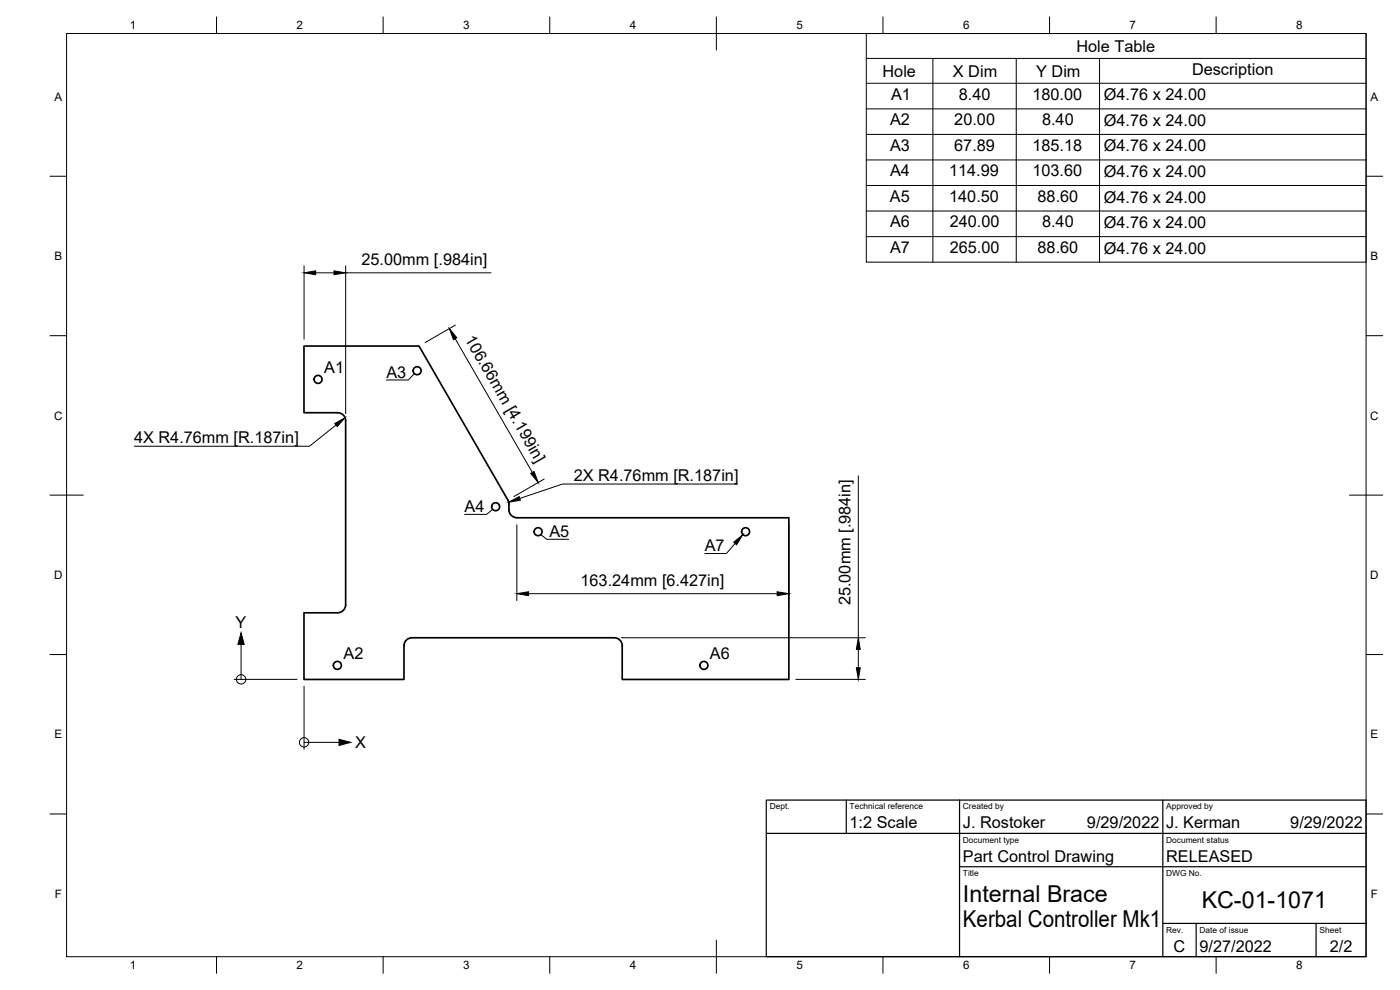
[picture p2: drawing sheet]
<svg xmlns="http://www.w3.org/2000/svg" width="420mm" height="297mm" viewBox="0 0 420 297" stroke-linecap="round" stroke-linejoin="round" font-family="sans-serif">
<!-- layer: Visible -->
<g fill="none" stroke="#000" stroke-width=".51">
<path d="M152.4 150l.3 1.2M152.4 150l-26.6-46.2h-34.6v20h10.1a2.38 2.38 0 0 1 2.4 2.4v55.3a2.38 2.38 0 0 1-2.3 2.3M152.7 151.2a3.6 3.6 0 0 0 .9 3.6l1.5 .5M155.1 155.3h81.6v48.6h-50l.1-10.2a2.38 2.38 0 0 0-2.4-2.3h-60.8a2.38 2.38 0 0 0-2.4 2.3v10.2h-30v-20h10.1"/>
<circle cx="95.5" cy="113.8" r="1.2"/>
<circle cx="125.2" cy="111.2" r="1.2"/>
<circle cx="148.7" cy="152" r="1.2"/>
<circle cx="161.5" cy="159.5" r="1.2"/>
<circle cx="223.8" cy="159.5" r="1.2"/>
<circle cx="101.3" cy="199.6" r="1.2"/>
<circle cx="211.3" cy="199.6" r="1.2"/>
</g>
<!-- layer: Border -->
<g fill="none" stroke="#000" stroke-width=".3">
<path d="M20 10.1h390v276.9h-390zM65 5.1v5M115 5.1v5M165 5.1v5M215 5.1v10M265 5.1v5M315 5.1v5M365 5.1v5M15 52.9h5M410 52.9h5M15 100.7h5M410 100.7h5"/>
<path d="M15 148.6h10M405 148.6h10M15 196.4h5M410 196.4h5M15 244.2h5M410 244.2h5M65 287v5M115 287v5M165 287v5M215 282.1v9.9M265 287v5M315 287v5"/>
<path d="M365 287v5"/>
</g>
<!-- layer: TitleBlock -->
<path d="M230 240.1h180v46.9h-180zM230 250h180M254 240.1v9.9M288 240.1v46.9M349 240.1v46.9M288 260.1h122M349 277.1h61M359 277.1v9.9M395 277.1v9.9" fill="none" stroke="#000" stroke-width=".36"/>
<!-- layer: FD_Dimensions -->
<g fill="none" stroke="#000" stroke-width=".3">
<path d="M91.2 79.7v22.1M103.7 79.7v44.4M94.7 81.9h5.5M103.7 81.9h43.7M136.7 97.5l-9.1 5.3M136.6 101.6l23.2 40.2M155.1 157.4v22.8M163.3 143.7l-9.1 5.3M236.7 157.4v22.8M257.6 142.8v48.6M158.6 178.1h74.6M186.5 191.4h73.2"/>
<path d="M257.6 194.8v5.5M238.8 203.8h20.9"/>
</g>
<path d="M91.2 81.9l3.5-.6v1.1zM100.2 81.3l3.5 .6-3.5 .5zM134.9 98.6l2.2 2.7-1 .6zM159.3 142l1-.5 1.2 3.3zM155.1 178.1l3.5-.5v1.1zM233.2 177.6l3.5 .5-3.5 .6zM257.6 191.4l.6 3.4h-1.2zM257 200.3h1.2l-.6 3.5z" fill="#000" stroke="#000" stroke-width=".3"/>
<!-- layer: Origin Marker -->
<g fill="none" stroke="#000" stroke-width=".3">
<path d="M72.3 193.3v10.5M70.3 203.8h18.8M91.2 205.9v18.9M91.2 222.7h10.5"/>
<circle cx="72.4" cy="203.8" r="1.41"/>
<circle cx="91.3" cy="222.7" r="1.41"/>
</g>
<path d="M72.3 189.9l1 3.4h-1.9zM101.7 221.8l3.5 .9-3.5 1z" fill="#000" stroke="#000" stroke-width=".3"/>
<!-- layer: Hole Tables -->
<path d="M260 10.1h150v68.6h-150zM260 17.5h150M280 17.5v61.2M305 17.5v61.2M330 17.5v61.2M260 25h150M260 32.7h150M260 40.3h150M260 48h150M260 55.7h150M260 63.3h150M260 71h150" fill="none" stroke="#000" stroke-width=".3"/>
<!-- layer: HoleIds -->
<path d="M124.3 112.1l-1.7 1.9h-6.6M147.8 152.8l-1.8 1.5h-6.6M162.3 160.4l1.8 1.4h6.6M220.6 163.1l-2.6 3h-6.5" fill="none" stroke="#000" stroke-width=".3"/>
<path d="M220.2 162.7l2.7-2.3-1.8 3.1z" fill="#000" stroke="#000" stroke-width=".3"/>
<!-- layer: Leaders -->
<path d="M100.5 127.1l3.1-1.8-2.4 2.7zM152.7 150.7l3.1-1.7 .4 1.1z" fill="#000" stroke="#000" stroke-width=".3"/>
<path d="M100.8 127.5l-7.9 6.4h-52.6M221.3 145.2h-52.5l-12.8 4.3" fill="none" stroke="#000" stroke-width=".3"/>
<g font-size="7">
<text x="289" y="270.6">Internal Brace</text>
<text x="360.6" y="272.3">KC-01-1071</text>
<text x="289" y="278.1">Kerbal Controller Mk1</text>
</g>
<g font-size="4.9">
<text x="323.1" y="15.5">Hole Table</text>
<text x="264.9" y="23">Hole</text>
<text x="286" y="23">X Dim</text>
<text x="311" y="23">Y Dim</text>
<text x="357.7" y="22.5">Description</text>
<text x="267.4" y="29.9">A1</text>
<text x="287.7" y="29.9">8.40</text>
<text x="309.9" y="29.9">180.00</text>
<text x="331.3" y="30.1">Ø4.76 x 24.00</text>
<text x="267.1" y="37.6">A2</text>
<text x="286.4" y="37.6">20.00</text>
<text x="312.7" y="37.6">8.40</text>
<text x="331.3" y="37.8">Ø4.76 x 24.00</text>
<text x="267.1" y="45.2">A3</text>
<text x="286.4" y="45.2">67.89</text>
<text x="309.8" y="45.2">185.18</text>
<text x="331.3" y="45.5">Ø4.76 x 24.00</text>
<text x="267.1" y="52.9">A4</text>
<text x="284.8" y="52.9">114.99</text>
<text x="309.9" y="52.9">103.60</text>
<text x="331.3" y="53.1">Ø4.76 x 24.00</text>
<text x="267.1" y="60.6">A5</text>
<text x="284.9" y="60.6">140.50</text>
<text x="311.4" y="60.6">88.60</text>
<text x="331.3" y="60.8">Ø4.76 x 24.00</text>
<text x="267.1" y="68.2">A6</text>
<text x="285.1" y="68.2">240.00</text>
<text x="312.7" y="68.2">8.40</text>
<text x="331.3" y="68.5">Ø4.76 x 24.00</text>
<text x="267.1" y="75.9">A7</text>
<text x="285.1" y="75.9">265.00</text>
<text x="311.4" y="75.9">88.60</text>
<text x="331.3" y="76.1">Ø4.76 x 24.00</text>
<text x="108.5" y="79.5">25.00mm [.984in]</text>
<text x="139.4" y="101.7" transform="rotate(60 139.4 101.7)">106.66mm [4.199in]</text>
<text x="97.3" y="112">A1</text>
<text x="116" y="113.3">A3</text>
<text x="40.2" y="132.9">4X R4.76mm [R.187in]</text>
<text x="172.2" y="144.3">2X R4.76mm [R.187in]</text>
<text x="139.4" y="153.6">A4</text>
<text x="164.9" y="161.1">A5</text>
<text x="211.5" y="165.4">A7</text>
<text x="174.2" y="175.8">163.24mm [6.427in]</text>
<text x="255.2" y="181.6" transform="rotate(-90 255.2 181.6)">25.00mm [.984in]</text>
<text x="70.7" y="188.5">Y</text>
<text x="103.1" y="197.8">A2</text>
<text x="213.1" y="197.7">A6</text>
<text x="106.6" y="224.5">X</text>
<text x="255" y="248.5">1:2 Scale</text>
<text x="289" y="248.5">J. Rostoker</text>
<text x="326.2" y="248.5">9/29/2022</text>
<text x="350" y="248.5">J. Kerman</text>
<text x="387.2" y="248.5">9/29/2022</text>
<text x="289" y="258.6">Part Control Drawing</text>
<text x="350" y="258.6">RELEASED</text>
<text x="352.2" y="285.7">C</text>
<text x="360" y="285.5">9/27/2022</text>
<text x="399.1" y="285.7">2/2</text>
</g>
<g font-size="3.5">
<text x="39" y="8.8">1</text>
<text x="89" y="8.8">2</text>
<text x="139" y="8.8">3</text>
<text x="189" y="8.8">4</text>
<text x="239" y="8.8">5</text>
<text x="289" y="8.8">6</text>
<text x="339" y="8.8">7</text>
<text x="389" y="8.8">8</text>
<text x="16.3" y="30.2">A</text>
<text x="411.3" y="30.2">A</text>
<text x="16.3" y="78">B</text>
<text x="411.3" y="78">B</text>
<text x="16.2" y="125.9">C</text>
<text x="411.2" y="125.9">C</text>
<text x="16.2" y="173.7">D</text>
<text x="411.2" y="173.7">D</text>
<text x="16.3" y="221.6">E</text>
<text x="411.3" y="221.6">E</text>
<text x="16.4" y="269.4">F</text>
<text x="411.4" y="269.4">F</text>
<text x="39" y="290.8">1</text>
<text x="89" y="290.8">2</text>
<text x="139" y="290.8">3</text>
<text x="189" y="290.8">4</text>
<text x="239" y="290.8">5</text>
<text x="289" y="290.8">6</text>
<text x="339" y="290.8">7</text>
<text x="389" y="290.8">8</text>
</g>
<g font-size="2.5">
<text x="231" y="242.9">Dept.</text>
<text x="255" y="242.9">Technical reference</text>
<text x="289" y="242.9">Created by</text>
<text x="350" y="242.9">Approved by</text>
<text x="289" y="252.8">Document type</text>
<text x="350" y="252.8">Document status</text>
<text x="289" y="262.9">Title</text>
<text x="350" y="262.9">DWG No.</text>
<text x="350" y="279.9">Rev.</text>
<text x="360" y="279.9">Date of issue</text>
<text x="396" y="279.9">Sheet</text>
</g>
</svg>
